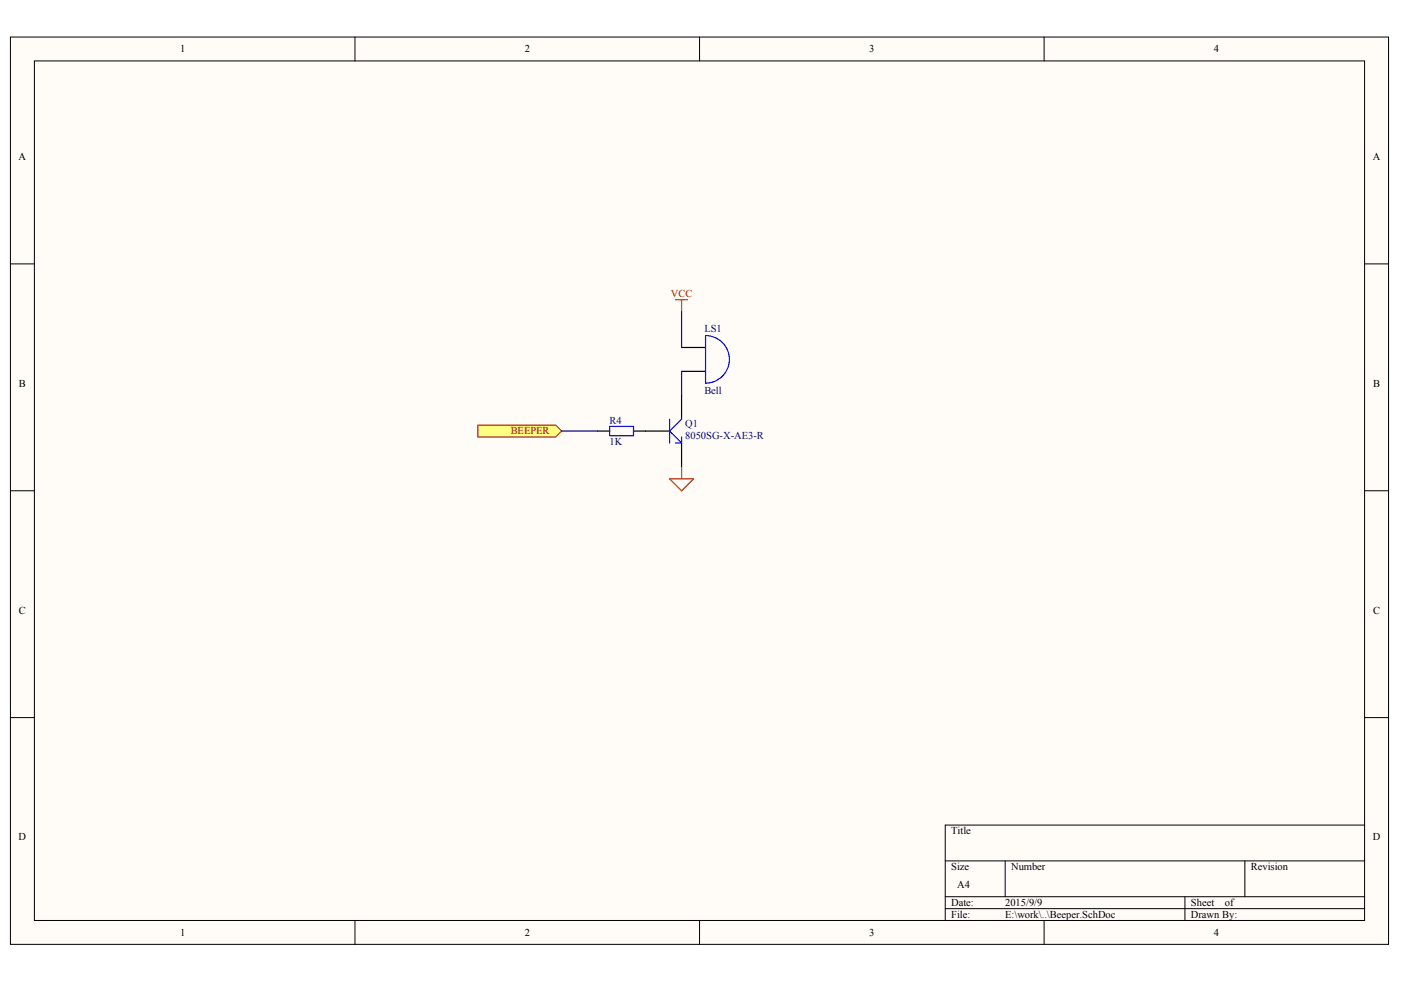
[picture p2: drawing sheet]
<svg xmlns="http://www.w3.org/2000/svg" width="287mm" height="202mm" viewBox="0 0 287 202" stroke-linecap="round" stroke-linejoin="round" font-family="sans-serif">
<g fill="#fffcf8" stroke="#000" stroke-width=".2">
<path d="M2.1 7.6h282.2v185.8h-282.2z"/>
<path d="M7 12.5h272.4v176h-272.4z"/>
</g>
<g fill="none" stroke="#000" stroke-width=".2">
<path d="M72.7 7.6v4.9M143.2 7.6v4.9M213.7 7.6v4.9M2.1 54h4.9M279.4 54h4.9M2.1 100.5h4.9M279.4 100.5h4.9M2.1 147h4.9M279.4 147h4.9M193.5 176.3h85.9M205.8 176.3v7.4M254.8 176.3v7.4"/>
<path d="M279.4 169h-85.9v19.5M72.7 188.5v4.9M143.2 188.5v4.9M193.5 183.7h85.9M193.5 186.1h85.9M213.7 188.5v4.9M242.6 183.7v4.8"/>
</g>
<path d="M139.5 71.2h4.9M139.5 76.1h4.9M122.4 88.3h2.4M129.7 88.3h2.5" fill="none" stroke="#000" stroke-width=".25"/>
<path d="M144.4 78.5a4.9 4.9 0 0 0 4.9-4.9 4.9 4.9 0 0 0-4.9-4.9v9.8M124.8 87.3h4.9v1.9h-4.9z" fill="none" stroke="#00f" stroke-width=".25"/>
<path d="M137.1 98.1h4.9l-2.5 2.4zM139.5 95.6v2.5" fill="none" stroke="#f00" stroke-width=".25"/>
<path d="M115 88.3h7.4" fill="none" stroke="#000080" stroke-width=".25"/>
<path d="M97.8 87.1h16l1.2 1.2-1.2 1.2h-16z" fill-rule="evenodd" fill="#ffff80" stroke="#800000" stroke-width=".2"/>
<path d="M138.3 61.4h2.5M139.5 61.4v2.4" fill="none" stroke="#f00" stroke-width=".25"/>
<path d="M139.5 63.8v7.4M139.5 76.1v4.8" fill="none" stroke="#000080" stroke-width=".25"/>
<path d="M132.2 88.3h4.9M139.5 80.9v4.9M139.5 90.7v4.9" fill="none" stroke="#000" stroke-width=".25"/>
<path d="M137.1 85.8v4.9M138.3 90.7h1.2M139.5 85.8l-2.4 2.5 2.4 2.4M139.5 89.5v1.2" fill="none" stroke="#00f" stroke-width=".25"/>
<g font-size="2.2">
<text x="36.9" y="10.7">1</text>
<text x="107.4" y="10.7">2</text>
<text x="178" y="10.7">3</text>
<text x="248.5" y="10.7">4</text>
<text x="3.8" y="32.7">A</text>
<text x="281" y="32.7">A</text>
<text x="3.9" y="79.2">B</text>
<text x="281.1" y="79.2">B</text>
<text x="3.9" y="125.7">C</text>
<text x="281.1" y="125.7">C</text>
<text x="3.8" y="172.1">D</text>
<text x="194.7" y="170.9">Title</text>
<text x="281" y="172.1">D</text>
<text x="194.7" y="178.2">Size</text>
<text x="207" y="178.2">Number</text>
<text x="256.1" y="178.2">Revision</text>
<text x="194.7" y="185.6">Date:</text>
<text x="196" y="181.9">A4</text>
<text x="205.8" y="185.6">2015/9/9</text>
<text x="243.8" y="185.6">Sheet</text>
<text x="250.7" y="185.6">of</text>
<text x="36.9" y="191.7">1</text>
<text x="107.4" y="191.7">2</text>
<text x="178" y="191.7">3</text>
<text x="194.7" y="188">File:</text>
<text x="205.8" y="188">E:\work\..\Beeper.SchDoc</text>
<text x="243.8" y="188">Drawn By:</text>
<text x="248.5" y="191.7">4</text>
</g>
<text font-size="2.2" fill="#f00" x="137.3" y="60.9">VCC</text>
<g font-size="2.2" fill="#000080">
<text x="144.2" y="67.9">LS1</text>
<text x="144.2" y="80.7">Bell</text>
<text x="124.8" y="86.8">R4</text>
<text x="140.3" y="87.5">Q1</text>
<text x="140.3" y="90">8050SG-X-AE3-R</text>
<text x="124.8" y="91.2">1K</text>
</g>
<text font-size="2.2" fill="#800000" x="104.5" y="89">BEEPER</text>
</svg>
